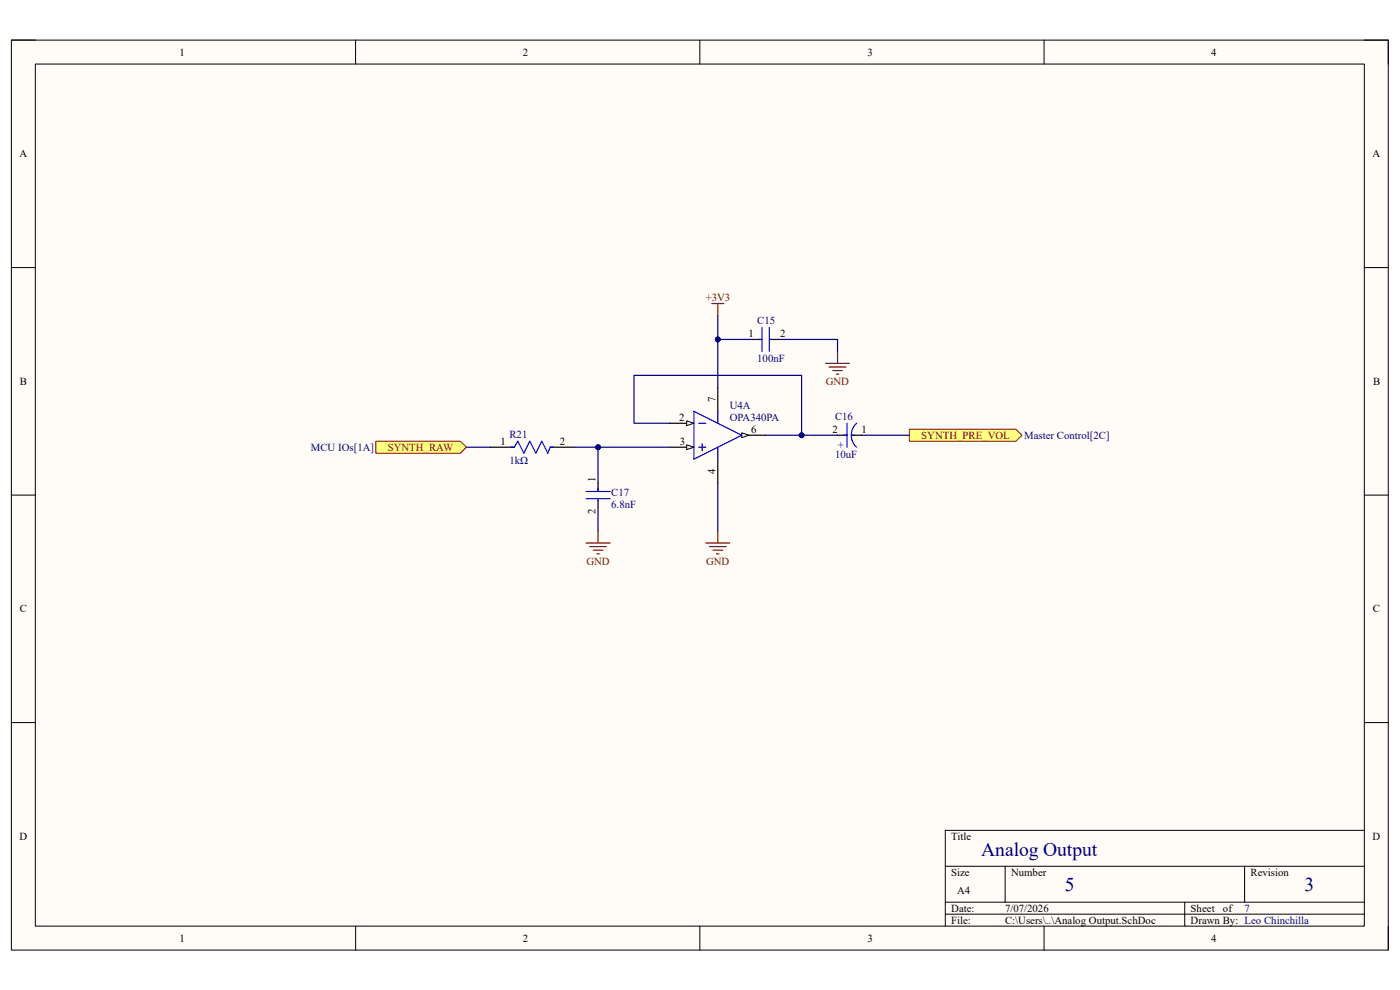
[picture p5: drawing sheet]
<svg xmlns="http://www.w3.org/2000/svg" width="297mm" height="210mm" viewBox="0 0 297 210" stroke-linecap="round" stroke-linejoin="round" font-family="sans-serif">
<path d="M2.4 8.5h292.1v193h-292.1z" fill-rule="evenodd" fill="#fffcf8"/>
<path d="M2.4 8.5h292.1v193h-292.1z" fill="none" stroke="#000" stroke-width=".21"/>
<path d="M7.5 13.6h281.9v182.9h-281.9z" fill-rule="evenodd" fill="#fffcf8"/>
<g fill="none" stroke="#000" stroke-width=".21">
<path d="M2.4 8.5h5.1M7.5 13.6h281.9v182.9h-281.9zM75.4 8.5v5.1M148.5 8.5v5.1M221.5 8.5v5.1M289.4 8.5h5.1v5.1M2.4 56.8h5.1M289.4 56.8h5.1M2.4 105h5.1M289.4 105h5.1M2.4 153.3h5.1M289.4 153.3h5.1"/>
<path d="M289.4 176.1h-88.9v20.4M75.4 196.5v5M148.5 196.5v5M200.5 183.8h88.9M200.5 191.4h88.9M200.5 193.9h88.9M213.2 183.8v7.6M221.5 196.5v5M251.3 191.4v5.1M264 183.8v7.6M294.5 196.5v5"/>
</g>
<path d="M79.7 93.6h18l1.2 1.3-1.2 1.2h-18z" fill-rule="evenodd" fill="#ffff80"/>
<path d="M79.7 93.6h18l1.2 1.3-1.2 1.2h-18z" fill="none" stroke="#800000" stroke-width=".21"/>
<path d="M104 94.9h5.1M116.7 94.9h5.1M177.7 92.3h2M180.7 92.3h2.1" fill="none" stroke="#000" stroke-width=".25"/>
<path d="M108.3 94.9h.8l.8-1.3 1.2 2.5 1.3-2.5 1.3 2.5 1.2-2.5 1.3 2.5 .5-1.2h.8M179 92.3h.7M179.7 89.8v5.1M180.7 92.3h.5M181.7 89.8a3.4 3.4 0 0 0 0 5.1" fill="none" stroke="#00f" stroke-width=".25"/>
<path d="M124.3 115.2h5.1M125.1 116h3.6M125.9 116.7h2M126.6 117.5h.5M126.9 112.6v2.6M149.7 115.2h5.1M150.5 116h3.6M151.3 116.7h2M152 117.5h.5M152.3 112.6v2.6" fill="none" stroke="#800000" stroke-width=".25"/>
<path d="M192.9 91.1h22.6l1.3 1.2-1.3 1.3h-22.6z" fill-rule="evenodd" fill="#ffff80"/>
<path d="M192.9 91.1h22.6l1.3 1.2-1.3 1.3h-22.6z" fill="none" stroke="#800000" stroke-width=".21"/>
<path d="M152.3 82.2v5M152.3 97.4v5.1M157.4 92.3h5" fill="none" stroke="#000" stroke-width=".25"/>
<path d="M157.4 91.8l1.5 .5-1.5 .5z" fill="#f8fcff"/>
<path d="M157.4 91.8l1.5 .5-1.5 .5z" fill="none" stroke="#000" stroke-width=".21"/>
<path d="M142.1 94.9h5.1" fill="none" stroke="#000" stroke-width=".25"/>
<path d="M145.7 94.4l1.5 .5-1.5 .5z" fill="#f8fcff"/>
<path d="M145.7 94.4l1.5 .5-1.5 .5z" fill="none" stroke="#000" stroke-width=".21"/>
<path d="M142.1 89.8h5.1" fill="none" stroke="#000" stroke-width=".25"/>
<path d="M145.7 89.3l1.5 .5-1.5 .5z" fill="#f8fcff"/>
<path d="M145.7 89.3l1.5 .5-1.5 .5z" fill="none" stroke="#000" stroke-width=".21"/>
<g fill="none" stroke="#00f" stroke-width=".25">
<path d="M160.9 72h.8M161.7 69.5v5M163.2 69.5v5M163.5 72h.2M147.2 87.2l10.2 5.1-10.2 5.1zM148.2 89.8h1.5M148.2 94.9h1.5M149 94.1v1.5M152.3 87.2v2.6M152.3 94.9v2.5M124.3 104.3h5.1M124.3 105.8h5.1"/>
<path d="M126.9 103.5v.8M126.9 106v.3"/>
</g>
<path d="M151 64.4h2.5M152.3 64.4v2.5M175.1 77.1h5.1M175.9 77.9h3.6M176.7 78.6h2M177.4 79.4h.5M177.7 74.5v2.6" fill="none" stroke="#800000" stroke-width=".25"/>
<path d="M159.9 72h1.8M163.5 72h1.5M126.9 102.5v1.8M126.9 106v1.6" fill="none" stroke="#000" stroke-width=".25"/>
<path d="M98.9 94.9h5.1M121.8 94.9h5.1v7.6" fill="none" stroke="#000080" stroke-width=".25"/>
<circle cx="126.9" cy="94.9" r=".51" fill="#000080"/>
<circle cx="126.9" cy="94.9" r=".51" fill="none" stroke="#000080" stroke-width=".21"/>
<path d="M152.3 66.9v15.3M126.9 107.6v5M152.3 102.5v10.1" fill="none" stroke="#000080" stroke-width=".25"/>
<circle cx="152.3" cy="72" r=".51" fill="#000080"/>
<circle cx="152.3" cy="72" r=".51" fill="none" stroke="#000080" stroke-width=".21"/>
<path d="M126.9 94.9h15.2" fill="none" stroke="#000080" stroke-width=".25"/>
<circle cx="126.9" cy="94.9" r=".51" fill="#000080"/>
<circle cx="126.9" cy="94.9" r=".51" fill="none" stroke="#000080" stroke-width=".21"/>
<path d="M142.1 89.8h-7.6v-10.2h35.6v12.7h-7.7" fill="none" stroke="#000080" stroke-width=".25"/>
<circle cx="170.1" cy="92.3" r=".51" fill="#000080"/>
<circle cx="170.1" cy="92.3" r=".51" fill="none" stroke="#000080" stroke-width=".21"/>
<path d="M170.1 92.3h7.6" fill="none" stroke="#000080" stroke-width=".25"/>
<circle cx="170.1" cy="92.3" r=".51" fill="#000080"/>
<circle cx="170.1" cy="92.3" r=".51" fill="none" stroke="#000080" stroke-width=".21"/>
<path d="M152.3 72h7.6M165 72h12.7v2.5M182.8 92.3h10.1" fill="none" stroke="#000080" stroke-width=".25"/>
<circle cx="152.3" cy="72" r=".51" fill="#000080"/>
<circle cx="152.3" cy="72" r=".51" fill="none" stroke="#000080" stroke-width=".21"/>
<g font-size="4.1" fill="#000080">
<text x="208.2" y="181.6">Analog Output</text>
<text x="225.9" y="189">5</text>
<text x="276.8" y="189">3</text>
</g>
<g font-size="2.3">
<text x="38.1" y="11.8">1</text>
<text x="110.9" y="11.8">2</text>
<text x="184" y="11.8">3</text>
<text x="256.9" y="11.8">4</text>
<text x="4.1" y="33.4">A</text>
<text x="291.2" y="33.4">A</text>
<text x="158.8" y="71.5">1</text>
<text x="165.5" y="71.5">2</text>
<text x="4.2" y="81.7">B</text>
<text x="291.3" y="81.7">B</text>
<text x="144.1" y="89.3">2</text>
<text x="151.8" y="85.2" transform="rotate(-90 151.8 85.2)">7</text>
<text x="106.2" y="94.4">1</text>
<text x="118.7" y="94.4">2</text>
<text x="144.2" y="94.4">3</text>
<text x="159.4" y="91.8">6</text>
<text x="176.6" y="91.8">2</text>
<text x="182.8" y="91.8">1</text>
<text x="151.8" y="100.5" transform="rotate(-90 151.8 100.5)">4</text>
<text x="126.4" y="102.2" transform="rotate(-90 126.4 102.2)">1</text>
<text x="126.4" y="109.1" transform="rotate(-90 126.4 109.1)">2</text>
<text x="4.2" y="129.9">C</text>
<text x="291.3" y="129.9">C</text>
<text x="4.1" y="178.2">D</text>
<text x="201.8" y="178.2">Title</text>
<text x="291.2" y="178.2">D</text>
<text x="201.8" y="185.8">Size</text>
<text x="214.5" y="185.8">Number</text>
<text x="265.3" y="185.8">Revision</text>
<text x="203.1" y="189.6">A4</text>
<text x="201.8" y="193.4">Date:</text>
<text x="201.8" y="196">File:</text>
<text x="213.2" y="196">C:\Users\..\Analog Output.SchDoc</text>
<text x="213.2" y="193.4">7/07/2026</text>
<text x="252.6" y="196">Drawn By: Leo Chinchilla</text>
<text x="252.6" y="193.4">Sheet</text>
<text x="259.5" y="193.4">of</text>
<text x="38.1" y="199.8">1</text>
<text x="110.9" y="199.8">2</text>
<text x="184" y="199.8">3</text>
<text x="256.9" y="199.8">4</text>
</g>
<g font-size="2.3" fill="#800000">
<text x="149.7" y="63.9">+3V3</text>
<text x="175.2" y="81.7">GND</text>
<text x="82.3" y="95.6">SYNTH_RAW</text>
<text x="195.5" y="93.1">SYNTH_PRE_VOL</text>
<text x="124.4" y="119.8">GND</text>
<text x="149.8" y="119.8">GND</text>
</g>
<g font-size="2.3" fill="#000080">
<text x="160.7" y="68.7">C15</text>
<text x="160.7" y="76.8">100nF</text>
<text x="154.8" y="86.7">U4A</text>
<text x="154.8" y="89.3">OPA340PA</text>
<text x="177.2" y="89">C16</text>
<text x="66" y="95.6">MCU IOs[1A]</text>
<text x="108.1" y="92.8">R21</text>
<text x="179.2" y="95.1" transform="rotate(-90 179.2 95.1)">+</text>
<text x="217.3" y="93.1">Master Control[2C]</text>
<text x="108.1" y="98.4">1kΩ</text>
<text x="177.2" y="97.2">10uF</text>
<text x="129.7" y="105.3">C17</text>
<text x="129.7" y="107.8">6.8nF</text>
<text x="264" y="193.4">7</text>
</g>
</svg>
